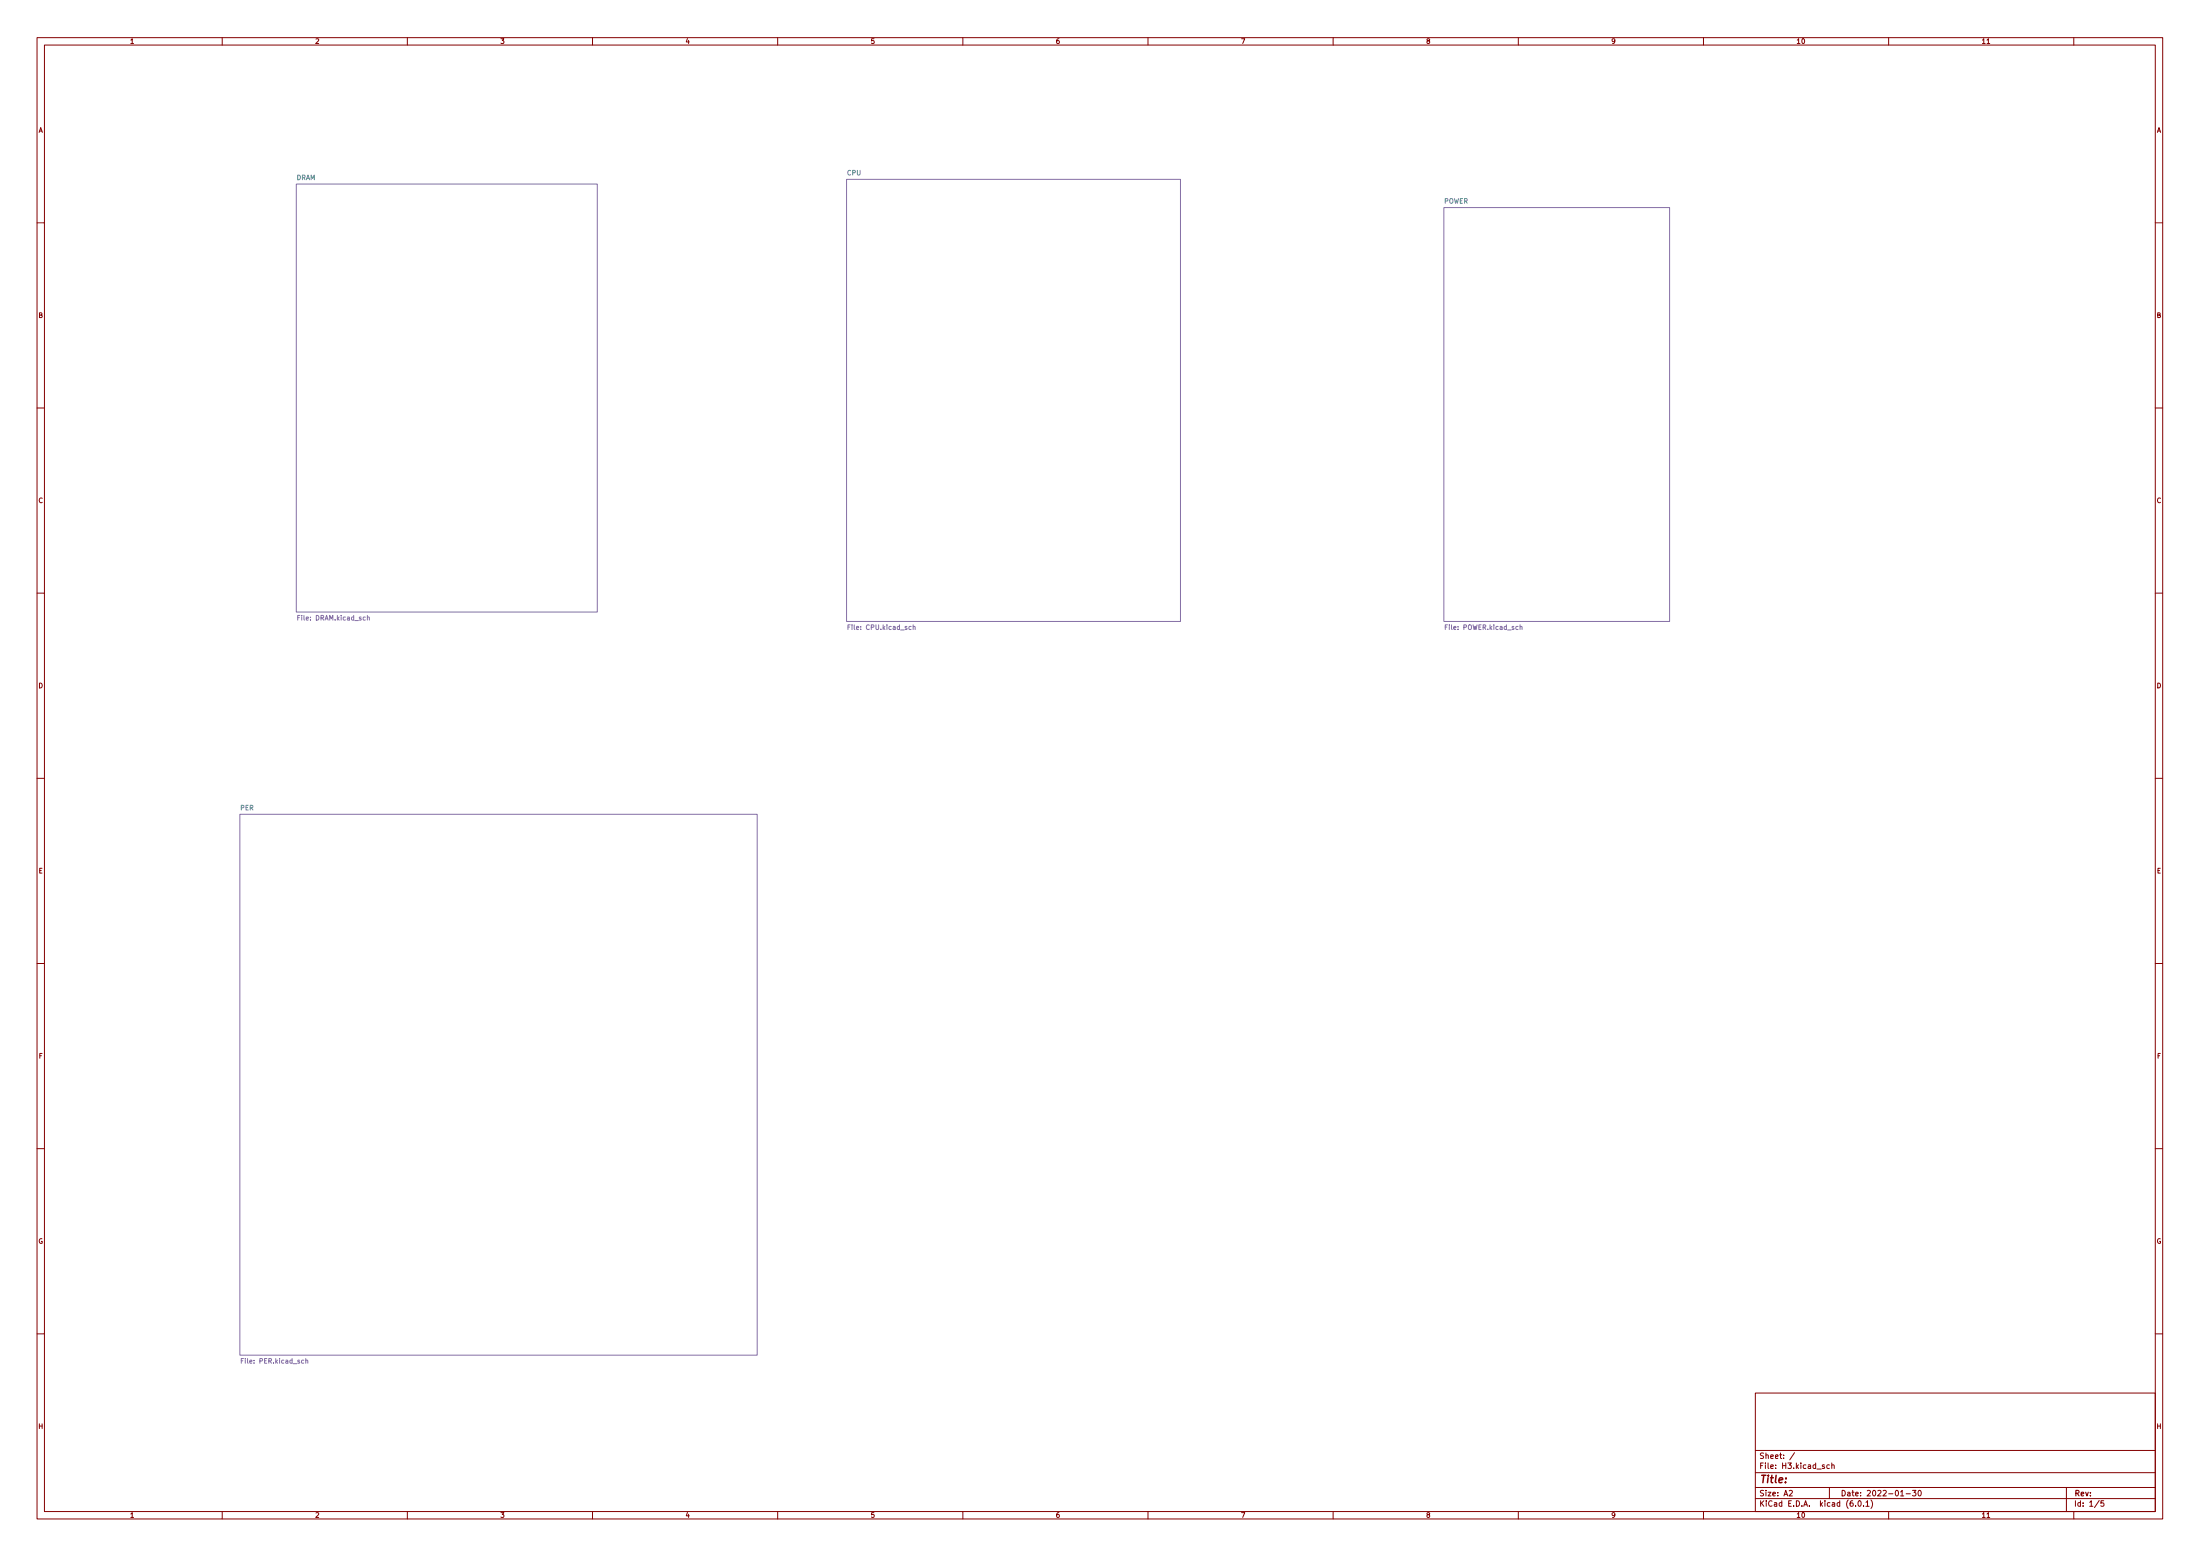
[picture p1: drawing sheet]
<svg xmlns="http://www.w3.org/2000/svg" width="594mm" height="420mm" viewBox="0 0 594 420" stroke-linecap="round" stroke-linejoin="round" font-family="sans-serif">
<g fill="none" stroke="#840000" stroke-width=".27">
<path d="M10 10.2h574v400h-574zM12 12.2h570v396h-570zM60 10.2v2M110 10.2v2M160 10.2v2M210 10.2v2M260 10.2v2M310 10.2v2M360 10.2v2M410 10.2v2M460 10.2v2M510 10.2v2"/>
<path d="M536.6 11.8h.7M560 10.2v2M10 60.2h2M582 60.2h2M10 110.2h2M582 110.2h2M10 160.2h2M582 160.2h2M10 210.2h2M582 210.2h2M10 260.2h2M582 260.2h2"/>
<path d="M10 310.2h2M582 310.2h2M10 360.2h2M474 376.2h108v32h-108zM582 360.2h2M474 397.7h108M474 391.7h108M484.6 392.3l-1.3 1.9M492.7 395.6l-.4-.1-.2 .3 .1 .2 .5 .1v.4h-.6M494 395.6l-.4-.1-.3 .3 .1 .7h.6M494.7 395.7l.5-.1 .1 .9M494.7 395v1.5"/>
<path d="M60 408.2v2M110 408.2v2M160 408.2v2M210 408.2v2M260 408.2v2M310 408.2v2M360 408.2v2M410 408.2v2M460 408.2v2M474 404.7h108M474 401.7h108M483.2 402.6l.5-.2 .3 .5-.9 1h.9"/>
<path d="M494 401.7v3M501.1 406.6v.1M501.9 405.3l.2-.1a.8 .8 0 0 1 .5 .8 .8 .8 0 0 1-.5 .7 1 1 0 0 1-.2-1.4zM503.2 406.6v.1M503.9 405.7l.4-.5v1.5M503.9 406.7h.8M505.2 405a1.72 1.72 0 0 1 0 2.3M510 408.2v2M513.2 403.9h.9M514.7 403.4h1.2M516.4 402.4h1l-.5 .6 .4 .2v.6l-.2 .1-.7-.1M518.2 402.5l.1-.1a.8 .8 0 0 1 .5 .8 .8 .8 0 0 1-.5 .7 .99 .99 0 0 1-.1-1.4z"/>
<path d="M536.6 409.7h.7M558 401.7v6.5M560 408.2v2M566.9 405.2l-1.3 1.9M568.1 405.2h-.7l-.1 .8 .7-.1 .1 .7-.2 .1-.6-.1"/>
</g>
<g fill="#fff" stroke="#fff" stroke-width=".27">
<path d="M228.6 48.4h90.2v119.4h-90.2z"/>
<path d="M64.8 219.9h139.7v146h-139.7z"/>
<path d="M389.9 56h60.9v111.8h-60.9z"/>
<path d="M80 49.7h81.3v115.6h-81.3z"/>
</g>
<g fill="none" stroke="#856fa5" stroke-width=".27">
<path d="M80 49.7h81.3v115.6h-81.3zM228.6 48.4h90.2v119.4h-90.2zM389.9 56h60.9v111.8h-60.9zM99.2 166.7h.5v.8M99.2 166.2v1.3M229 169.3h.4M229.6 168.7h-.6v1.3M246 169.2l-.3-.1-.3 .3 .2 .5h.4M246.6 169.3l.5-.1v.8M246.6 168.7v1.3M410.5 169.3l.5-.1v.8M410.5 168.7v1.3"/>
<path d="M64.8 219.9h139.7v146h-139.7zM65.2 367.4h.4M65.8 366.8h-.6v1.3M82.6 367.4l.5-.1v.8M82.6 366.8v1.3"/>
</g>
<text font-size="2.8" fill="#840000" x="475" y="400.5">Title:</text>
<g font-size="2.1" fill="#840000">
<text x="475" y="393.9">Sheet: /</text>
<text x="475" y="396.6">File: H3.kicad_sch</text>
<text x="475" y="406.8">KiCad E.D.A. kicad (6.0.1)</text>
<text x="475" y="404">Size: A2</text>
<text x="497" y="404">Date: 2022-01-30</text>
<text x="560" y="404">Rev:</text>
<text x="560" y="406.8">Id: 1/5</text>
</g>
<g font-size="1.8" fill="#840000">
<text x="35" y="11.8">1</text>
<text x="85" y="11.8">2</text>
<text x="135" y="11.8">3</text>
<text x="185" y="11.8">4</text>
<text x="235" y="11.8">5</text>
<text x="285" y="11.8">6</text>
<text x="335" y="11.8">7</text>
<text x="385" y="11.8">8</text>
<text x="435" y="11.8">9</text>
<text x="485" y="11.8">10</text>
<text x="535" y="11.8">11</text>
<text x="10.3" y="35.8">A</text>
<text x="582.4" y="35.8">A</text>
<text x="10.3" y="85.8">B</text>
<text x="582.4" y="85.8">B</text>
<text x="10.3" y="135.8">C</text>
<text x="582.4" y="135.8">C</text>
<text x="10.3" y="185.8">D</text>
<text x="582.4" y="185.8">D</text>
<text x="10.4" y="235.8">E</text>
<text x="582.4" y="235.8">E</text>
<text x="10.4" y="285.8">F</text>
<text x="582.5" y="285.8">F</text>
<text x="10.3" y="335.8">G</text>
<text x="582.3" y="335.8">G</text>
<text x="10.3" y="385.8">H</text>
<text x="582.4" y="385.8">H</text>
<text x="35" y="409.8">1</text>
<text x="85" y="409.8">2</text>
<text x="135" y="409.8">3</text>
<text x="185" y="409.8">4</text>
<text x="235" y="409.8">5</text>
<text x="285" y="409.8">6</text>
<text x="335" y="409.8">7</text>
<text x="385" y="409.8">8</text>
<text x="435" y="409.8">9</text>
<text x="485" y="409.8">10</text>
<text x="535" y="409.8">11</text>
</g>
<g font-size="1.8" fill="#669696">
<text x="228.7" y="47.3">CPU</text>
<text x="80" y="48.6">DRAM</text>
<text x="389.9" y="54.9">POWER</text>
<text x="64.9" y="218.8">PER</text>
</g>
<g font-size="1.8" fill="#856fa5">
<text x="80.8" y="167.5">File: DRAM.kicad_sch</text>
<text x="229.6" y="170.1">File: CPU.kicad_sch</text>
<text x="390.7" y="170.1">File: POWER.kicad_sch</text>
<text x="65.7" y="368.2">File: PER.kicad_sch</text>
</g>
</svg>
